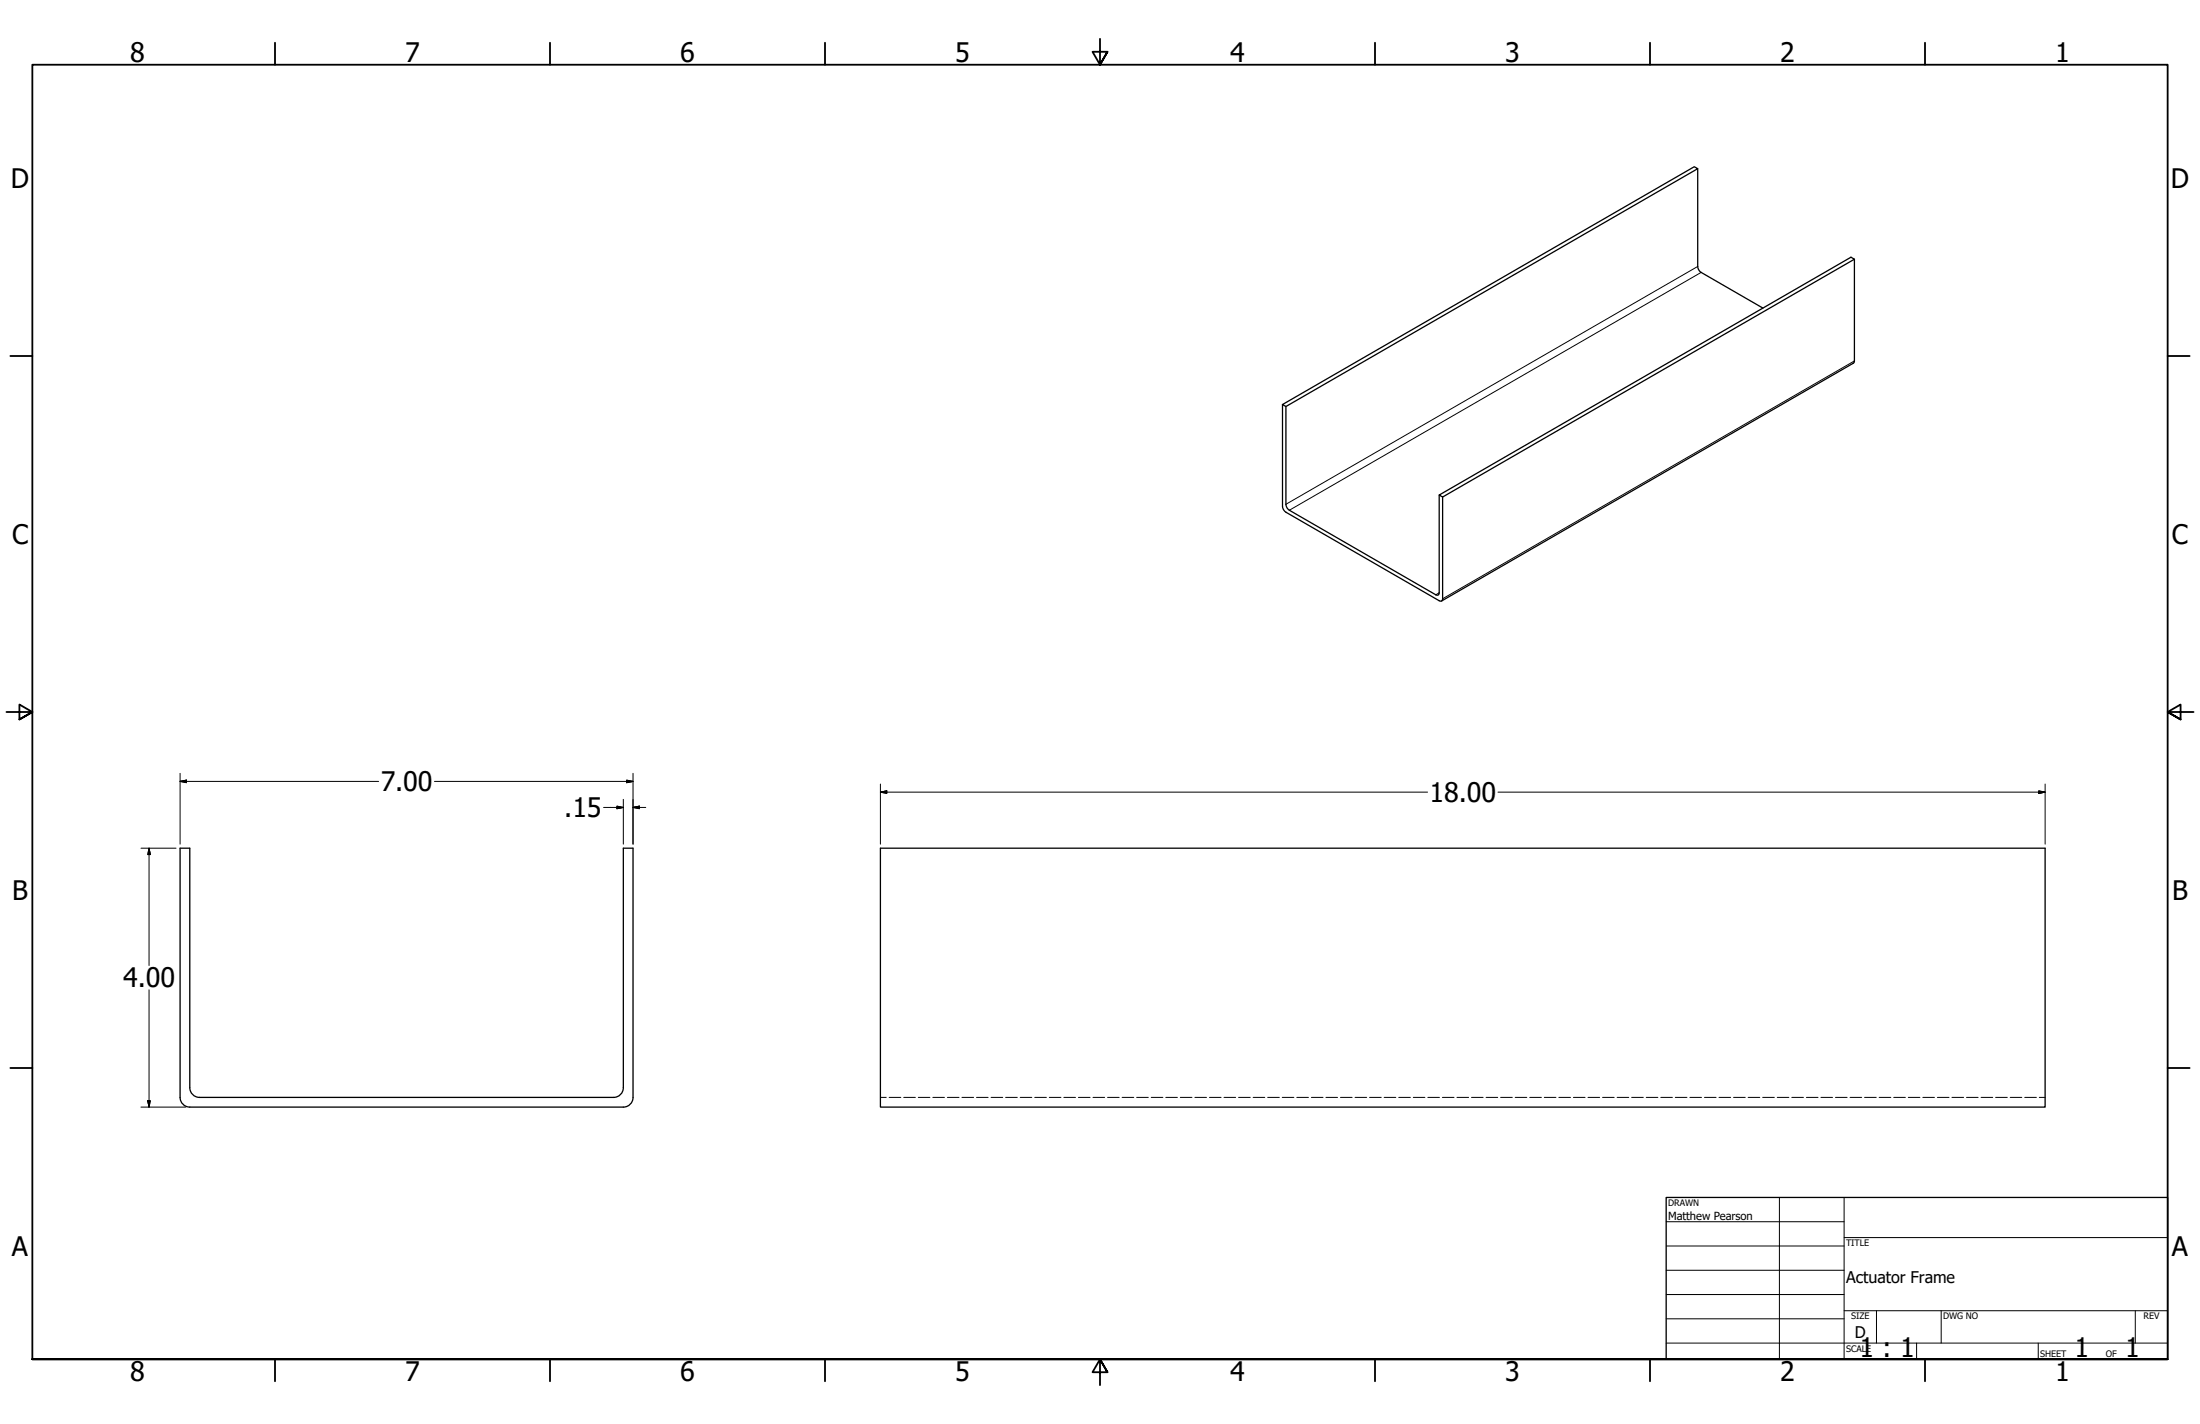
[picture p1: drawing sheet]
<svg xmlns="http://www.w3.org/2000/svg" width="864mm" height="559mm" viewBox="0 0 864 559" stroke-linecap="round" stroke-linejoin="round" font-family="sans-serif">
<!-- layer: Visible (ANSI) -->
<path d="M666.4 66.2v38.4l.3 1 1.1 1.3 24.2 14M727.9 101.7v39.9l-.4 .9-161.6 93.3M503.4 158.7l161.7-93.3 1.3 .8-161.6 93.3zM503.4 158.7v40l.6 1.5 .8 .8 60.1 34.7a.82 .82 0 0 0 1 .1 .82 .82 0 0 0 .4-.8v-40M504.8 159.5v38.4l.5 1.6 .8 .7 57.5 33.2a.82 .82 0 0 0 1 .1 .82 .82 0 0 0 .3-.9v-38.3M564.9 194.3l161.7-93.4 1.3 .8-161.6 93.3zM70.7 332.8h3.8v94a3.8 3.8 0 0 0 3.8 3.8h162.6a3.8 3.8 0 0 0 3.8-3.8v-94h3.8v97.8a3.8 3.8 0 0 1-3.8 3.9l-170.2-.1a3.8 3.8 0 0 1-3.8-3.8zM345.6 332.8h457.2v101.6h-457.2z" fill="none" stroke="#000" stroke-width=".51"/>
<!-- layer: Hidden (ANSI) -->
<g fill="none" stroke="#000" stroke-width=".39">
<path d="M345.6 430.6h2.3M349 430.6h4.6M354.7 430.6h4.6M360.5 430.6h4.5M366.2 430.6h4.6M371.9 430.6h4.6M377.6 430.6h4.6M383.3 430.6h4.6M389 430.6h4.6M394.8 430.6h4.5M400.5 430.6h4.5M406.2 430.6h4.6"/>
<path d="M411.9 430.6h4.6M417.6 430.6h4.6M423.3 430.6h4.6M429 430.6h4.6M434.8 430.6h4.5M440.5 430.6h4.5M446.2 430.6h4.6M451.9 430.6h4.6M457.6 430.6h4.6M463.3 430.6h4.6M469 430.6h4.6M474.8 430.6h4.5"/>
<path d="M480.5 430.6h4.6M486.2 430.6h4.6M491.9 430.6h4.6M497.6 430.6h4.6M503.3 430.6h4.6M509.1 430.6h4.5M514.8 430.6h4.5M520.5 430.6h4.6M526.2 430.6h4.6M531.9 430.6h4.6M537.6 430.6h4.6M543.3 430.6h4.6"/>
<path d="M549.1 430.6h4.5M554.8 430.6h4.5M560.5 430.6h4.6M566.2 430.6h4.6M571.9 430.6h4.6M577.6 430.6h4.6M583.3 430.6h4.6M589.1 430.6h4.5M594.8 430.6h4.6M600.5 430.6h4.6M606.2 430.6h4.6M611.9 430.6h4.6"/>
<path d="M617.6 430.6h4.6M623.4 430.6h4.5M629.1 430.6h4.5M634.8 430.6h4.6M640.5 430.6h4.6M646.2 430.6h4.6M651.9 430.6h4.6M657.6 430.6h4.6M663.4 430.6h4.5M669.1 430.6h4.5M674.8 430.6h4.6M680.5 430.6h4.6"/>
<path d="M686.2 430.6h4.6M691.9 430.6h4.6M697.6 430.6h4.6M703.4 430.6h4.5M709.1 430.6h4.6M714.8 430.6h4.6M720.5 430.6h4.6M726.2 430.6h4.6M731.9 430.6h4.6M737.7 430.6h4.5M743.4 430.6h4.5M749.1 430.6h4.6"/>
<path d="M754.8 430.6h4.6M760.5 430.6h4.6M766.2 430.6h4.6M771.9 430.6h4.6M777.7 430.6h4.5M783.4 430.6h4.5M789.1 430.6h4.6M794.8 430.6h4.6M800.5 430.6h2.3"/>
</g>
<!-- layer: Visible Narrow (ANSI) -->
<path d="M666.4 104.6l-161.6 93.3M667.8 106.9l-161.7 93.3M727.9 141.6l-161.6 93.4M564.9 232.6l-1.3 .8" fill="none" stroke="#000" stroke-width=".39"/>
<!-- layer: Border (ANSI) -->
<g fill="none" stroke="#000" stroke-width=".71">
<path d="M107.9 16.8v8.6M215.9 16.8v8.6M323.8 16.8v8.6M431.8 15.2v10.2l-2.9-5.1h5.8l-2.9 5.1 2.9-5.1M539.8 16.8v8.6M647.7 16.8v8.6M755.6 16.8v8.6M4.1 139.7h8.6M850.9 139.7h8.6M2.5 279.4h10.2l-5.1-2.9v5.8l5.1-2.9-5.1 2.9M861.1 279.4h-10.2l5.1-2.9v5.8l-5.1-2.9 5.1 2.9M4.1 419.1h8.6"/>
<path d="M850.9 419.1h8.6M12.7 533.4v-508h838.2v508h-838.2h838.2M107.9 533.4v8.6M215.9 533.4v8.6M323.8 533.4v8.6M434.7 538.5l-2.9-5.1 2.9 5.1h-5.8l2.9-5.1v10.2M539.8 533.4v8.6M647.7 533.4v8.6M755.6 533.4v8.6"/>
</g>
<!-- layer: Title (ANSI) -->
<g fill="none" stroke="#000" stroke-width=".39">
<path d="M654 479.4h69.9M698.5 469.9v63.5M723.9 469.9v63.5M654 488.9h69.9M654 498.5h69.9M723.9 485.6h127M654 508h69.9M654 517.5h69.9M723.9 514.3h127M736.6 514.3v12.7M762 514.3v12.7M838.2 514.3v12.7"/>
<path d="M654 527h196.9M752.3 527v6.4M800.1 527v6.4"/>
</g>
<path d="M654 469.9h196.9v63.5h-196.9z" fill="none" stroke="#000" stroke-width=".51"/>
<!-- layer: Dimension (ANSI) -->
<g fill="none" stroke="#000" stroke-width=".39">
<path d="M70.7 306.6l2.5-.5v1zM70.7 306.6h77.9M70.7 303.5v27.8M170.6 306.6h77.9M236.9 316.8h7.8M242.2 316.3l2.5 .5-2.5 .5zM244.7 313.7v17.6M246 306.1l2.5 .5-2.5 .5zM248.5 316.8l2.5-.5v1zM248.5 303.5v27.8M248.5 316.8h5M345.6 310.8l2.5-.5v1z"/>
<path d="M345.6 310.8h214.8M345.6 307.7v23.6M588 310.8h214.8M800.3 310.3l2.5 .5-2.5 .5zM802.8 307.7v23.6M55.3 332.8h13.8M58.5 332.8l.5 2.5h-1zM58.5 332.8v46.1M58.5 388.4v46M55.3 434.4h17.6M58 431.9h1l-.5 2.5z"/>
</g>
<g fill="#000" stroke="#000" stroke-width=".39">
<path d="M70.7 306.6l2.5-.5zM70.7 306.6l2.5-.5v1zM242.2 317.3l2.5-.5zM242.2 316.3l2.5 .5-2.5 .5zM246 307.1l2.5-.5zM246 306.1l2.5 .5-2.5 .5zM248.5 316.8l2.5-.5zM248.5 316.8l2.5-.5v1zM345.6 310.8l2.5-.5zM345.6 310.8l2.5-.5v1zM800.3 311.3l2.5-.5zM800.3 310.3l2.5 .5-2.5 .5z"/>
<path d="M58.5 332.8l.5 2.5zM58.5 332.8l.5 2.5h-1zM58 431.9l.5 2.5zM58 431.9h1l-.5 2.5z"/>
</g>
<g font-size="10.5">
<text x="51.1" y="24.4">8</text>
<text x="159.1" y="24.4">7</text>
<text x="267" y="24.4">6</text>
<text x="375" y="24.4">5</text>
<text x="482.9" y="24.4">4</text>
<text x="590.9" y="24.4">3</text>
<text x="698.8" y="24.4">2</text>
<text x="806.8" y="24.4">1</text>
<text x="4.3" y="73.7">D</text>
<text x="852.2" y="73.7">D</text>
<text x="4.7" y="213.4">C</text>
<text x="852.6" y="213.4">C</text>
<text x="149.4" y="310.4">7.00</text>
<text x="561.2" y="314.7">18.00</text>
<text x="221.5" y="320.6">.15</text>
<text x="4.8" y="353.1">B</text>
<text x="852.6" y="353.1">B</text>
<text x="48.3" y="387.5">4.00</text>
<text x="4.7" y="492.8">A</text>
<text x="852.5" y="492.8">A</text>
<text x="729.9" y="532.6">1 : 1</text>
<text x="814.4" y="532.6">1</text>
<text x="834.2" y="532.6">1</text>
<text x="51.1" y="542">8</text>
<text x="159.1" y="542">7</text>
<text x="267" y="542">6</text>
<text x="375" y="542">5</text>
<text x="482.9" y="542">4</text>
<text x="590.9" y="542">3</text>
<text x="698.8" y="542">2</text>
<text x="806.8" y="542">1</text>
</g>
<g font-size="6.3">
<text x="724.7" y="503.3">Actuator Frame</text>
<text x="728.1" y="524.9">D</text>
</g>
<text font-size="4.4" x="654.8" y="478.6">Matthew Pearson</text>
<g font-size="3.5">
<text x="654.8" y="473.2">DRAWN</text>
<text x="724.7" y="488.9">TITLE</text>
<text x="726.7" y="517.7">SIZE</text>
<text x="762.8" y="517.7">DWG NO</text>
<text x="841.4" y="517.7">REV</text>
<text x="724.7" y="530.4">SCALE</text>
<text x="800.9" y="532.6">SHEET</text>
<text x="826.7" y="532.6">OF</text>
</g>
</svg>
